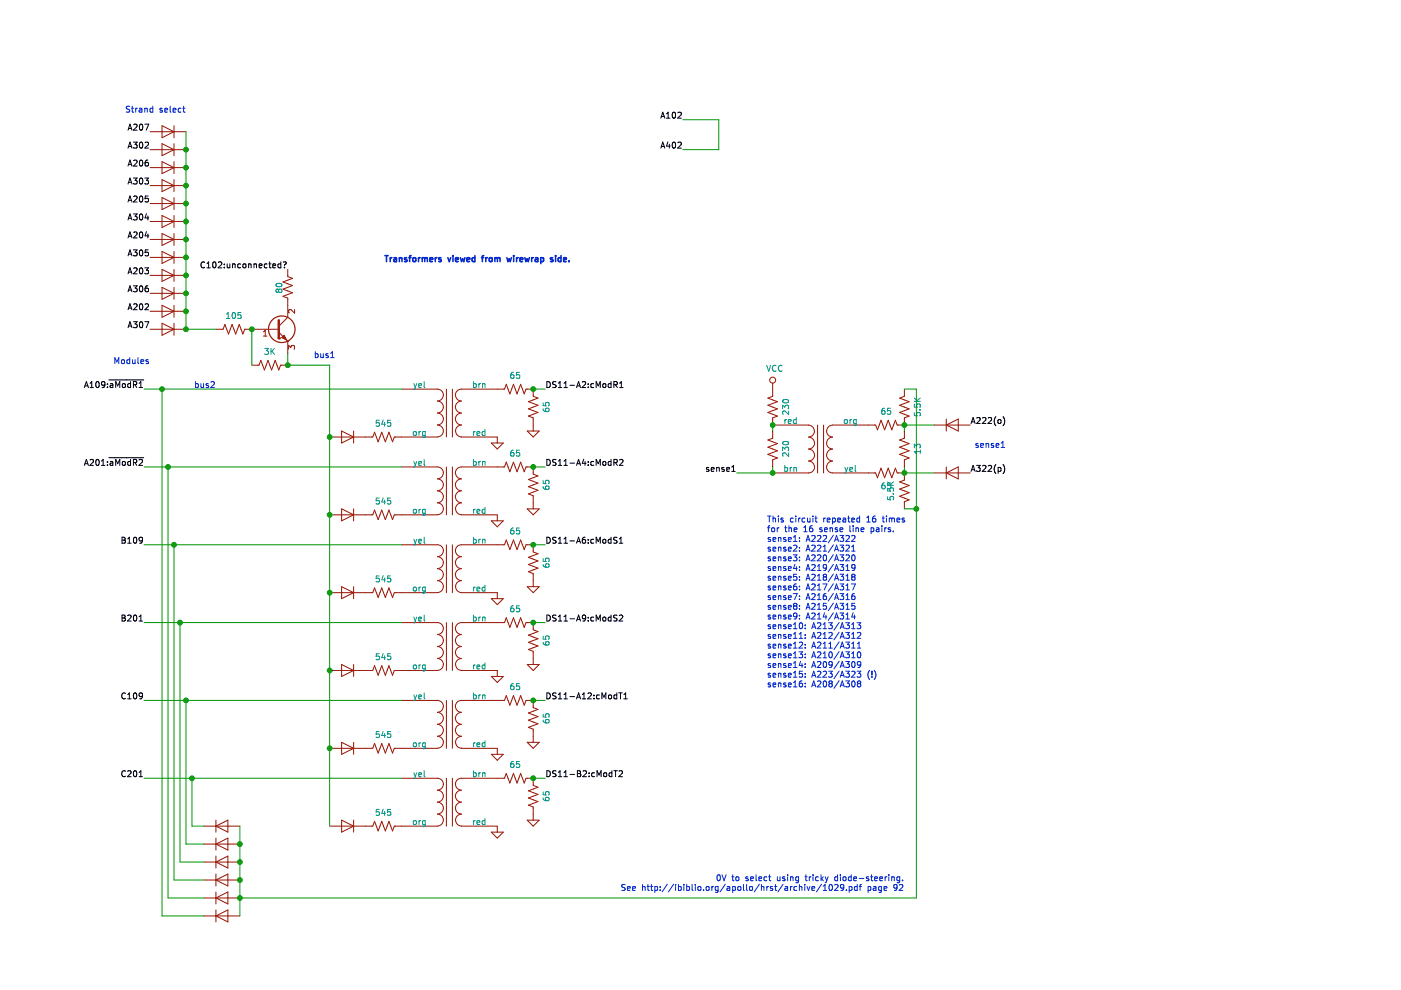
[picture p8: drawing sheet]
EESchema Schematic File Version 4
LIBS:schematic-cache
EELAYER 26 0
EELAYER END
$Descr A4 11693 8268
encoding utf-8
Sheet 8 9
Title ""
Date ""
Rev ""
Comp ""
Comment1 ""
Comment2 ""
Comment3 ""
Comment4 ""
$EndDescr
Text Notes 3200 2200 0    50   ~ 10
Transformers viewed from wirewrap side.
$Comp
L Device:R_US R?
U 1 1
P 2400 2400
F 0 "R?" H 2468 2446 50  0001 L CNN
F 1 "80" V 2468 2355 50  0000 L CNN
F 2 "" V 2440 2390 50  0001 C CNN
F 3 "~" H 2400 2400 50  0001 C CNN
	1    2400 2400
	-1   0    0    1   
$EndComp
$Comp
L Device:R_US R?
U 1 1
P 2250 3050
F 0 "R?" V 2045 3050 50  0001 C CNN
F 1 "3K" V 2136 3050 50  0000 C CNN
F 2 "" V 2290 3040 50  0001 C CNN
F 3 "~" H 2250 3050 50  0001 C CNN
	1    2250 3050
	0    1    1    0   
$EndComp
Wire Wire Line
	2400 3050 2400 2950
$Comp
L schematic-rescue:Transformer_cordwood-ken-library T?
U 1 1
P 6850 3750
F 0 "T?" H 6850 4175 50  0001 C CNN
F 1 "Transformer_cordwood" H 6850 4084 50  0001 C CNN
F 2 "" H 6850 3750 50  0001 C CNN
F 3 "" H 6850 3750 50  0001 C CNN
	1    6850 3750
	-1   0    0    1   
$EndComp
Text Label 8100 3950 0    50   ~ 0
A322(p)
Text Label 8100 3550 0    50   ~ 0
A222(o)
$Comp
L Device:D D?
U 1 1
P 7950 3550
F 0 "D?" V 7904 3629 50  0001 L CNN
F 1 "D" V 7995 3629 50  0001 L CNN
F 2 "" H 7950 3550 50  0001 C CNN
F 3 "~" H 7950 3550 50  0001 C CNN
	1    7950 3550
	1    0    0    1   
$EndComp
$Comp
L Device:D D?
U 1 1
P 7950 3950
F 0 "D?" V 7904 4029 50  0001 L CNN
F 1 "D" V 7995 4029 50  0001 L CNN
F 2 "" H 7950 3950 50  0001 C CNN
F 3 "~" H 7950 3950 50  0001 C CNN
	1    7950 3950
	1    0    0    1   
$EndComp
$Comp
L Device:R_US R?
U 1 1
P 7400 3550
F 0 "R?" V 7195 3550 50  0001 C CNN
F 1 "65" V 7286 3550 50  0000 C CNN
F 2 "" V 7440 3540 50  0001 C CNN
F 3 "~" H 7400 3550 50  0001 C CNN
	1    7400 3550
	0    -1   1    0   
$EndComp
$Comp
L Device:R_US R?
U 1 1
P 7550 4100
F 0 "R?" V 7345 4100 50  0001 C CNN
F 1 "5.5K" V 7436 4100 50  0000 C CNN
F 2 "" V 7590 4090 50  0001 C CNN
F 3 "~" H 7550 4100 50  0001 C CNN
	1    7550 4100
	1    0    0    1   
$EndComp
$Comp
L Device:R_US R?
U 1 1
P 7400 3950
F 0 "R?" V 7195 3950 50  0001 C CNN
F 1 "65" V 7286 3950 50  0000 C CNN
F 2 "" V 7440 3940 50  0001 C CNN
F 3 "~" H 7400 3950 50  0001 C CNN
	1    7400 3950
	0    1    -1   0   
$EndComp
$Comp
L Device:R_US R?
U 1 1
P 7550 3750
F 0 "R?" V 7345 3750 50  0001 C CNN
F 1 "13" V 7436 3750 50  0000 C CNN
F 2 "" V 7590 3740 50  0001 C CNN
F 3 "~" H 7550 3750 50  0001 C CNN
	1    7550 3750
	-1   0    0    -1  
$EndComp
$Comp
L Device:R_US R?
U 1 1
P 7550 3400
F 0 "R?" V 7345 3400 50  0001 C CNN
F 1 "5.5K" V 7436 3400 50  0000 C CNN
F 2 "" V 7590 3390 50  0001 C CNN
F 3 "~" H 7550 3400 50  0001 C CNN
	1    7550 3400
	-1   0    0    -1  
$EndComp
Connection ~ 7550 3550
Connection ~ 7550 3950
Wire Wire Line
	7550 3900 7550 3950
Wire Wire Line
	7550 3550 7550 3600
Wire Wire Line
	7550 3250 7650 3250
Wire Wire Line
	7650 4250 7550 4250
Wire Wire Line
	7650 3250 7650 4250
Wire Wire Line
	7800 3550 7550 3550
Wire Wire Line
	7800 3950 7550 3950
$Comp
L power:VCC #PWR?
U 1 1
P 6450 3250
F 0 "#PWR?" H 6450 3100 50  0001 C CNN
F 1 "VCC" H 6467 3423 50  0000 C CNN
F 2 "" H 6450 3250 50  0001 C CNN
F 3 "" H 6450 3250 50  0001 C CNN
	1    6450 3250
	1    0    0    -1  
$EndComp
$Comp
L Device:R_US R?
U 1 1
P 6450 3400
F 0 "R?" V 6245 3400 50  0001 C CNN
F 1 "230" V 6336 3400 50  0000 C CNN
F 2 "" V 6490 3390 50  0001 C CNN
F 3 "~" H 6450 3400 50  0001 C CNN
	1    6450 3400
	-1   0    0    -1  
$EndComp
$Comp
L Device:R_US R?
U 1 1
P 6450 3750
F 0 "R?" V 6245 3750 50  0001 C CNN
F 1 "230" V 6336 3750 50  0000 C CNN
F 2 "" V 6490 3740 50  0001 C CNN
F 3 "~" H 6450 3750 50  0001 C CNN
	1    6450 3750
	-1   0    0    -1  
$EndComp
Wire Wire Line
	6450 3550 6450 3600
Connection ~ 6450 3550
Wire Wire Line
	6450 3900 6450 3950
Wire Wire Line
	6450 3950 6150 3950
Connection ~ 6450 3950
Text Label 1250 1100 2    50   ~ 0
A207
Text Label 1250 1250 2    50   ~ 0
A302
$Comp
L Device:D D?
U 1 1
P 1400 1100
F 0 "D?" V 1354 1179 50  0001 L CNN
F 1 "D" V 1445 1179 50  0001 L CNN
F 2 "" H 1400 1100 50  0001 C CNN
F 3 "~" H 1400 1100 50  0001 C CNN
	1    1400 1100
	-1   0    0    1   
$EndComp
$Comp
L Device:D D?
U 1 1
P 1400 1250
F 0 "D?" V 1354 1329 50  0001 L CNN
F 1 "D" V 1445 1329 50  0001 L CNN
F 2 "" H 1400 1250 50  0001 C CNN
F 3 "~" H 1400 1250 50  0001 C CNN
	1    1400 1250
	-1   0    0    1   
$EndComp
Text Label 1250 1400 2    50   ~ 0
A206
Text Label 1250 1550 2    50   ~ 0
A303
$Comp
L Device:D D?
U 1 1
P 1400 1400
F 0 "D?" V 1354 1479 50  0001 L CNN
F 1 "D" V 1445 1479 50  0001 L CNN
F 2 "" H 1400 1400 50  0001 C CNN
F 3 "~" H 1400 1400 50  0001 C CNN
	1    1400 1400
	-1   0    0    1   
$EndComp
$Comp
L Device:D D?
U 1 1
P 1400 1550
F 0 "D?" V 1354 1629 50  0001 L CNN
F 1 "D" V 1445 1629 50  0001 L CNN
F 2 "" H 1400 1550 50  0001 C CNN
F 3 "~" H 1400 1550 50  0001 C CNN
	1    1400 1550
	-1   0    0    1   
$EndComp
Text Label 1250 1700 2    50   ~ 0
A205
Text Label 1250 1850 2    50   ~ 0
A304
$Comp
L Device:D D?
U 1 1
P 1400 1700
F 0 "D?" V 1354 1779 50  0001 L CNN
F 1 "D" V 1445 1779 50  0001 L CNN
F 2 "" H 1400 1700 50  0001 C CNN
F 3 "~" H 1400 1700 50  0001 C CNN
	1    1400 1700
	-1   0    0    1   
$EndComp
$Comp
L Device:D D?
U 1 1
P 1400 1850
F 0 "D?" V 1354 1929 50  0001 L CNN
F 1 "D" V 1445 1929 50  0001 L CNN
F 2 "" H 1400 1850 50  0001 C CNN
F 3 "~" H 1400 1850 50  0001 C CNN
	1    1400 1850
	-1   0    0    1   
$EndComp
Text Label 1250 2000 2    50   ~ 0
A204
Text Label 1250 2150 2    50   ~ 0
A305
$Comp
L Device:D D?
U 1 1
P 1400 2000
F 0 "D?" V 1354 2079 50  0001 L CNN
F 1 "D" V 1445 2079 50  0001 L CNN
F 2 "" H 1400 2000 50  0001 C CNN
F 3 "~" H 1400 2000 50  0001 C CNN
	1    1400 2000
	-1   0    0    1   
$EndComp
$Comp
L Device:D D?
U 1 1
P 1400 2150
F 0 "D?" V 1354 2229 50  0001 L CNN
F 1 "D" V 1445 2229 50  0001 L CNN
F 2 "" H 1400 2150 50  0001 C CNN
F 3 "~" H 1400 2150 50  0001 C CNN
	1    1400 2150
	-1   0    0    1   
$EndComp
Text Label 1250 2300 2    50   ~ 0
A203
Text Label 1250 2450 2    50   ~ 0
A306
$Comp
L Device:D D?
U 1 1
P 1400 2300
F 0 "D?" V 1354 2379 50  0001 L CNN
F 1 "D" V 1445 2379 50  0001 L CNN
F 2 "" H 1400 2300 50  0001 C CNN
F 3 "~" H 1400 2300 50  0001 C CNN
	1    1400 2300
	-1   0    0    1   
$EndComp
$Comp
L Device:D D?
U 1 1
P 1400 2450
F 0 "D?" V 1354 2529 50  0001 L CNN
F 1 "D" V 1445 2529 50  0001 L CNN
F 2 "" H 1400 2450 50  0001 C CNN
F 3 "~" H 1400 2450 50  0001 C CNN
	1    1400 2450
	-1   0    0    1   
$EndComp
Text Label 1250 2600 2    50   ~ 0
A202
Text Label 1250 2750 2    50   ~ 0
A307
$Comp
L Device:D D?
U 1 1
P 1400 2600
F 0 "D?" V 1354 2679 50  0001 L CNN
F 1 "D" V 1445 2679 50  0001 L CNN
F 2 "" H 1400 2600 50  0001 C CNN
F 3 "~" H 1400 2600 50  0001 C CNN
	1    1400 2600
	-1   0    0    1   
$EndComp
$Comp
L Device:D D?
U 1 1
P 1400 2750
F 0 "D?" V 1354 2829 50  0001 L CNN
F 1 "D" V 1445 2829 50  0001 L CNN
F 2 "" H 1400 2750 50  0001 C CNN
F 3 "~" H 1400 2750 50  0001 C CNN
	1    1400 2750
	-1   0    0    1   
$EndComp
Wire Wire Line
	1550 1100 1550 1250
Connection ~ 1550 1250
Wire Wire Line
	1550 1250 1550 1400
Connection ~ 1550 1400
Wire Wire Line
	1550 1400 1550 1550
Connection ~ 1550 1550
Wire Wire Line
	1550 1550 1550 1700
Connection ~ 1550 1700
Wire Wire Line
	1550 1700 1550 1850
Connection ~ 1550 1850
Wire Wire Line
	1550 1850 1550 2000
Connection ~ 1550 2000
Wire Wire Line
	1550 2000 1550 2150
Connection ~ 1550 2150
Wire Wire Line
	1550 2150 1550 2300
Connection ~ 1550 2300
Wire Wire Line
	1550 2300 1550 2450
Connection ~ 1550 2450
Wire Wire Line
	1550 2450 1550 2600
Connection ~ 1550 2600
Wire Wire Line
	1550 2600 1550 2750
Text Notes 1550 950  2    50   ~ 0
Strand select
Text Label 1200 3250 2    50   ~ 0
A109:~aModR1
$Comp
L Device:D D?
U 1 1
P 1850 7200
F 0 "D?" V 1804 7279 50  0001 L CNN
F 1 "D" V 1895 7279 50  0001 L CNN
F 2 "" H 1850 7200 50  0001 C CNN
F 3 "~" H 1850 7200 50  0001 C CNN
	1    1850 7200
	1    0    0    -1  
$EndComp
$Comp
L Device:D D?
U 1 1
P 1850 7350
F 0 "D?" V 1804 7429 50  0001 L CNN
F 1 "D" V 1895 7429 50  0001 L CNN
F 2 "" H 1850 7350 50  0001 C CNN
F 3 "~" H 1850 7350 50  0001 C CNN
	1    1850 7350
	1    0    0    -1  
$EndComp
$Comp
L Device:D D?
U 1 1
P 1850 7500
F 0 "D?" V 1804 7579 50  0001 L CNN
F 1 "D" V 1895 7579 50  0001 L CNN
F 2 "" H 1850 7500 50  0001 C CNN
F 3 "~" H 1850 7500 50  0001 C CNN
	1    1850 7500
	1    0    0    -1  
$EndComp
$Comp
L Device:D D?
U 1 1
P 1850 7650
F 0 "D?" V 1804 7729 50  0001 L CNN
F 1 "D" V 1895 7729 50  0001 L CNN
F 2 "" H 1850 7650 50  0001 C CNN
F 3 "~" H 1850 7650 50  0001 C CNN
	1    1850 7650
	1    0    0    -1  
$EndComp
$Comp
L Device:D D?
U 1 1
P 1850 7050
F 0 "D?" V 1804 7129 50  0001 L CNN
F 1 "D" V 1895 7129 50  0001 L CNN
F 2 "" H 1850 7050 50  0001 C CNN
F 3 "~" H 1850 7050 50  0001 C CNN
	1    1850 7050
	1    0    0    -1  
$EndComp
$Comp
L Device:D D?
U 1 1
P 1850 6900
F 0 "D?" V 1804 6979 50  0001 L CNN
F 1 "D" V 1895 6979 50  0001 L CNN
F 2 "" H 1850 6900 50  0001 C CNN
F 3 "~" H 1850 6900 50  0001 C CNN
	1    1850 6900
	1    0    0    -1  
$EndComp
Wire Wire Line
	1200 3250 1350 3250
Text Notes 8400 3750 2    50   ~ 0
sense1
Connection ~ 7650 4250
Wire Wire Line
	1200 3900 1400 3900
Text Label 1200 4550 2    50   ~ 0
B109
Wire Wire Line
	1200 4550 1450 4550
Wire Wire Line
	1200 5200 1500 5200
Text Label 1200 5850 2    50   ~ 0
C109
Wire Wire Line
	1200 5850 1550 5850
Wire Wire Line
	1200 6500 1600 6500
Text Label 1200 3900 2    50   ~ 0
A201:~aModR2~
Text Label 1200 5200 2    50   ~ 0
B201
Text Label 1200 6500 2    50   ~ 0
C201
Wire Wire Line
	1700 6900 1600 6900
Wire Wire Line
	1600 6900 1600 6500
Wire Wire Line
	1700 7050 1550 7050
Wire Wire Line
	1550 7050 1550 5850
Wire Wire Line
	1700 7200 1500 7200
Wire Wire Line
	1500 7200 1500 5200
Wire Wire Line
	1700 7350 1450 7350
Wire Wire Line
	1450 7350 1450 4550
Wire Wire Line
	1700 7500 1400 7500
Wire Wire Line
	1400 7500 1400 3900
Wire Wire Line
	1350 7650 1350 3250
Wire Wire Line
	1350 7650 1700 7650
Connection ~ 2400 3050
Text Label 4550 6500 0    50   ~ 0
DS11-B2:cModT2
Wire Wire Line
	4450 6500 4550 6500
$Comp
L power:GND #PWR?
U 1 1
P 4450 6800
F 0 "#PWR?" H 4450 6550 50  0001 C CNN
F 1 "GND" H 4454 6645 50  0001 C CNN
F 2 "" H 4450 6800 50  0001 C CNN
F 3 "" H 4450 6800 50  0001 C CNN
	1    4450 6800
	1    0    0    -1  
$EndComp
$Comp
L power:GND #PWR?
U 1 1
P 4150 6900
F 0 "#PWR?" H 4150 6650 50  0001 C CNN
F 1 "GND" H 4154 6745 50  0001 C CNN
F 2 "" H 4150 6900 50  0001 C CNN
F 3 "" H 4150 6900 50  0001 C CNN
	1    4150 6900
	1    0    0    -1  
$EndComp
$Comp
L Device:R_US R?
U 1 1
P 4450 6650
F 0 "R?" V 4245 6650 50  0001 C CNN
F 1 "65" V 4336 6650 50  0000 C CNN
F 2 "" V 4490 6640 50  0001 C CNN
F 3 "~" H 4450 6650 50  0001 C CNN
	1    4450 6650
	-1   0    0    1   
$EndComp
Connection ~ 4450 6500
$Comp
L Device:R_US R?
U 1 1
P 4300 6500
F 0 "R?" V 4095 6500 50  0001 C CNN
F 1 "65" V 4186 6500 50  0000 C CNN
F 2 "" V 4340 6490 50  0001 C CNN
F 3 "~" H 4300 6500 50  0001 C CNN
	1    4300 6500
	0    1    1    0   
$EndComp
$Comp
L schematic-rescue:Transformer_cordwood-ken-library T?
U 1 1
P 3750 6700
F 0 "T?" H 3750 7125 50  0001 C CNN
F 1 "Transformer_cordwood" H 3750 7034 50  0001 C CNN
F 2 "" H 3750 6700 50  0001 C CNN
F 3 "" H 3750 6700 50  0001 C CNN
	1    3750 6700
	1    0    0    -1  
$EndComp
Text Label 4550 5850 0    50   ~ 0
DS11-A12:cModT1
Wire Wire Line
	4450 5850 4550 5850
$Comp
L power:GND #PWR?
U 1 1
P 4450 6150
F 0 "#PWR?" H 4450 5900 50  0001 C CNN
F 1 "GND" H 4454 5995 50  0001 C CNN
F 2 "" H 4450 6150 50  0001 C CNN
F 3 "" H 4450 6150 50  0001 C CNN
	1    4450 6150
	1    0    0    -1  
$EndComp
$Comp
L power:GND #PWR?
U 1 1
P 4150 6250
F 0 "#PWR?" H 4150 6000 50  0001 C CNN
F 1 "GND" H 4154 6095 50  0001 C CNN
F 2 "" H 4150 6250 50  0001 C CNN
F 3 "" H 4150 6250 50  0001 C CNN
	1    4150 6250
	1    0    0    -1  
$EndComp
$Comp
L Device:R_US R?
U 1 1
P 4450 6000
F 0 "R?" V 4245 6000 50  0001 C CNN
F 1 "65" V 4336 6000 50  0000 C CNN
F 2 "" V 4490 5990 50  0001 C CNN
F 3 "~" H 4450 6000 50  0001 C CNN
	1    4450 6000
	-1   0    0    1   
$EndComp
Connection ~ 4450 5850
$Comp
L Device:R_US R?
U 1 1
P 4300 5850
F 0 "R?" V 4095 5850 50  0001 C CNN
F 1 "65" V 4186 5850 50  0000 C CNN
F 2 "" V 4340 5840 50  0001 C CNN
F 3 "~" H 4300 5850 50  0001 C CNN
	1    4300 5850
	0    1    1    0   
$EndComp
$Comp
L schematic-rescue:Transformer_cordwood-ken-library T?
U 1 1
P 3750 6050
F 0 "T?" H 3750 6475 50  0001 C CNN
F 1 "Transformer_cordwood" H 3750 6384 50  0001 C CNN
F 2 "" H 3750 6050 50  0001 C CNN
F 3 "" H 3750 6050 50  0001 C CNN
	1    3750 6050
	1    0    0    -1  
$EndComp
Text Label 4550 5200 0    50   ~ 0
DS11-A9:cModS2
Wire Wire Line
	4450 5200 4550 5200
$Comp
L power:GND #PWR?
U 1 1
P 4450 5500
F 0 "#PWR?" H 4450 5250 50  0001 C CNN
F 1 "GND" H 4454 5345 50  0001 C CNN
F 2 "" H 4450 5500 50  0001 C CNN
F 3 "" H 4450 5500 50  0001 C CNN
	1    4450 5500
	1    0    0    -1  
$EndComp
$Comp
L power:GND #PWR?
U 1 1
P 4150 5600
F 0 "#PWR?" H 4150 5350 50  0001 C CNN
F 1 "GND" H 4154 5445 50  0001 C CNN
F 2 "" H 4150 5600 50  0001 C CNN
F 3 "" H 4150 5600 50  0001 C CNN
	1    4150 5600
	1    0    0    -1  
$EndComp
$Comp
L Device:R_US R?
U 1 1
P 4450 5350
F 0 "R?" V 4245 5350 50  0001 C CNN
F 1 "65" V 4336 5350 50  0000 C CNN
F 2 "" V 4490 5340 50  0001 C CNN
F 3 "~" H 4450 5350 50  0001 C CNN
	1    4450 5350
	-1   0    0    1   
$EndComp
Connection ~ 4450 5200
$Comp
L Device:R_US R?
U 1 1
P 4300 5200
F 0 "R?" V 4095 5200 50  0001 C CNN
F 1 "65" V 4186 5200 50  0000 C CNN
F 2 "" V 4340 5190 50  0001 C CNN
F 3 "~" H 4300 5200 50  0001 C CNN
	1    4300 5200
	0    1    1    0   
$EndComp
Text Label 4550 4550 0    50   ~ 0
DS11-A6:cModS1
Wire Wire Line
	4450 4550 4550 4550
$Comp
L power:GND #PWR?
U 1 1
P 4450 4850
F 0 "#PWR?" H 4450 4600 50  0001 C CNN
F 1 "GND" H 4454 4695 50  0001 C CNN
F 2 "" H 4450 4850 50  0001 C CNN
F 3 "" H 4450 4850 50  0001 C CNN
	1    4450 4850
	1    0    0    -1  
$EndComp
$Comp
L power:GND #PWR?
U 1 1
P 4150 4950
F 0 "#PWR?" H 4150 4700 50  0001 C CNN
F 1 "GND" H 4154 4795 50  0001 C CNN
F 2 "" H 4150 4950 50  0001 C CNN
F 3 "" H 4150 4950 50  0001 C CNN
	1    4150 4950
	1    0    0    -1  
$EndComp
$Comp
L Device:R_US R?
U 1 1
P 4450 4700
F 0 "R?" V 4245 4700 50  0001 C CNN
F 1 "65" V 4336 4700 50  0000 C CNN
F 2 "" V 4490 4690 50  0001 C CNN
F 3 "~" H 4450 4700 50  0001 C CNN
	1    4450 4700
	-1   0    0    1   
$EndComp
Connection ~ 4450 4550
$Comp
L Device:R_US R?
U 1 1
P 4300 4550
F 0 "R?" V 4095 4550 50  0001 C CNN
F 1 "65" V 4186 4550 50  0000 C CNN
F 2 "" V 4340 4540 50  0001 C CNN
F 3 "~" H 4300 4550 50  0001 C CNN
	1    4300 4550
	0    1    1    0   
$EndComp
$Comp
L schematic-rescue:Transformer_cordwood-ken-library T?
U 1 1
P 3750 4750
F 0 "T?" H 3750 5175 50  0001 C CNN
F 1 "Transformer_cordwood" H 3750 5084 50  0001 C CNN
F 2 "" H 3750 4750 50  0001 C CNN
F 3 "" H 3750 4750 50  0001 C CNN
	1    3750 4750
	1    0    0    -1  
$EndComp
Text Label 4550 3900 0    50   ~ 0
DS11-A4:cModR2
Wire Wire Line
	4450 3900 4550 3900
$Comp
L power:GND #PWR?
U 1 1
P 4450 4200
F 0 "#PWR?" H 4450 3950 50  0001 C CNN
F 1 "GND" H 4454 4045 50  0001 C CNN
F 2 "" H 4450 4200 50  0001 C CNN
F 3 "" H 4450 4200 50  0001 C CNN
	1    4450 4200
	1    0    0    -1  
$EndComp
$Comp
L power:GND #PWR?
U 1 1
P 4150 4300
F 0 "#PWR?" H 4150 4050 50  0001 C CNN
F 1 "GND" H 4154 4145 50  0001 C CNN
F 2 "" H 4150 4300 50  0001 C CNN
F 3 "" H 4150 4300 50  0001 C CNN
	1    4150 4300
	1    0    0    -1  
$EndComp
$Comp
L Device:R_US R?
U 1 1
P 4450 4050
F 0 "R?" V 4245 4050 50  0001 C CNN
F 1 "65" V 4336 4050 50  0000 C CNN
F 2 "" V 4490 4040 50  0001 C CNN
F 3 "~" H 4450 4050 50  0001 C CNN
	1    4450 4050
	-1   0    0    1   
$EndComp
Connection ~ 4450 3900
$Comp
L Device:R_US R?
U 1 1
P 4300 3900
F 0 "R?" V 4095 3900 50  0001 C CNN
F 1 "65" V 4186 3900 50  0000 C CNN
F 2 "" V 4340 3890 50  0001 C CNN
F 3 "~" H 4300 3900 50  0001 C CNN
	1    4300 3900
	0    1    1    0   
$EndComp
Text Label 4550 3250 0    50   ~ 0
DS11-A2:cModR1
Wire Wire Line
	4450 3250 4550 3250
$Comp
L power:GND #PWR?
U 1 1
P 4450 3550
F 0 "#PWR?" H 4450 3300 50  0001 C CNN
F 1 "GND" H 4454 3395 50  0001 C CNN
F 2 "" H 4450 3550 50  0001 C CNN
F 3 "" H 4450 3550 50  0001 C CNN
	1    4450 3550
	1    0    0    -1  
$EndComp
$Comp
L power:GND #PWR?
U 1 1
P 4150 3650
F 0 "#PWR?" H 4150 3400 50  0001 C CNN
F 1 "GND" H 4154 3495 50  0001 C CNN
F 2 "" H 4150 3650 50  0001 C CNN
F 3 "" H 4150 3650 50  0001 C CNN
	1    4150 3650
	1    0    0    -1  
$EndComp
$Comp
L Device:R_US R?
U 1 1
P 4450 3400
F 0 "R?" V 4245 3400 50  0001 C CNN
F 1 "65" V 4336 3400 50  0000 C CNN
F 2 "" V 4490 3390 50  0001 C CNN
F 3 "~" H 4450 3400 50  0001 C CNN
	1    4450 3400
	-1   0    0    1   
$EndComp
Connection ~ 4450 3250
$Comp
L Device:R_US R?
U 1 1
P 4300 3250
F 0 "R?" V 4095 3250 50  0001 C CNN
F 1 "65" V 4186 3250 50  0000 C CNN
F 2 "" V 4340 3240 50  0001 C CNN
F 3 "~" H 4300 3250 50  0001 C CNN
	1    4300 3250
	0    1    1    0   
$EndComp
$Comp
L schematic-rescue:Transformer_cordwood-ken-library T?
U 1 1
P 3750 3450
F 0 "T?" H 3750 3875 50  0001 C CNN
F 1 "Transformer_cordwood" H 3750 3784 50  0001 C CNN
F 2 "" H 3750 3450 50  0001 C CNN
F 3 "" H 3750 3450 50  0001 C CNN
	1    3750 3450
	1    0    0    -1  
$EndComp
Text Notes 1250 3050 2    50   ~ 0
Modules
Wire Wire Line
	2100 3050 2100 2750
$Comp
L Device:Q_NPN_BCE Q?
U 1 1
P 2300 2750
F 0 "Q?" H 2491 2796 50  0001 L CNN
F 1 "Q_NPN_BCE" H 2491 2705 50  0001 L CNN
F 2 "" H 2500 2850 50  0001 C CNN
F 3 "~" H 2300 2750 50  0001 C CNN
	1    2300 2750
	1    0    0    -1  
$EndComp
$Comp
L Device:R_US R?
U 1 1
P 1950 2750
F 0 "R?" V 1745 2750 50  0001 C CNN
F 1 "105" V 1836 2750 50  0000 C CNN
F 2 "" V 1990 2740 50  0001 C CNN
F 3 "~" H 1950 2750 50  0001 C CNN
	1    1950 2750
	0    1    1    0   
$EndComp
Connection ~ 2100 2750
Wire Wire Line
	1550 2750 1800 2750
Text Label 2400 2250 2    50   ~ 0
C102:unconnected?
$Comp
L schematic-rescue:Transformer_cordwood-ken-library T?
U 1 1
P 3750 4100
F 0 "T?" H 3750 4525 50  0001 C CNN
F 1 "Transformer_cordwood" H 3750 4434 50  0001 C CNN
F 2 "" H 3750 4100 50  0001 C CNN
F 3 "" H 3750 4100 50  0001 C CNN
	1    3750 4100
	1    0    0    -1  
$EndComp
$Comp
L schematic-rescue:Transformer_cordwood-ken-library T?
U 1 1
P 3750 5400
F 0 "T?" H 3750 5825 50  0001 C CNN
F 1 "Transformer_cordwood" H 3750 5734 50  0001 C CNN
F 2 "" H 3750 5400 50  0001 C CNN
F 3 "" H 3750 5400 50  0001 C CNN
	1    3750 5400
	1    0    0    -1  
$EndComp
$Comp
L Device:R_US R?
U 1 1
P 3200 4300
F 0 "R?" V 2995 4300 50  0001 C CNN
F 1 "545" V 3086 4300 50  0000 C CNN
F 2 "" V 3240 4290 50  0001 C CNN
F 3 "~" H 3200 4300 50  0001 C CNN
	1    3200 4300
	0    1    1    0   
$EndComp
$Comp
L Device:D D?
U 1 1
P 2900 4300
F 0 "D?" V 2854 4379 50  0001 L CNN
F 1 "D" V 2945 4379 50  0001 L CNN
F 2 "" H 2900 4300 50  0001 C CNN
F 3 "~" H 2900 4300 50  0001 C CNN
	1    2900 4300
	-1   0    0    1   
$EndComp
Text Notes 1800 3250 2    50   ~ 0
bus2
Text Notes 2800 3000 2    50   ~ 0
bus1
$Comp
L Device:R_US R?
U 1 1
P 3200 3650
F 0 "R?" V 2995 3650 50  0001 C CNN
F 1 "545" V 3086 3650 50  0000 C CNN
F 2 "" V 3240 3640 50  0001 C CNN
F 3 "~" H 3200 3650 50  0001 C CNN
	1    3200 3650
	0    1    1    0   
$EndComp
$Comp
L Device:D D?
U 1 1
P 2900 3650
F 0 "D?" V 2854 3729 50  0001 L CNN
F 1 "D" V 2945 3729 50  0001 L CNN
F 2 "" H 2900 3650 50  0001 C CNN
F 3 "~" H 2900 3650 50  0001 C CNN
	1    2900 3650
	-1   0    0    1   
$EndComp
$Comp
L Device:R_US R?
U 1 1
P 3200 5600
F 0 "R?" V 2995 5600 50  0001 C CNN
F 1 "545" V 3086 5600 50  0000 C CNN
F 2 "" V 3240 5590 50  0001 C CNN
F 3 "~" H 3200 5600 50  0001 C CNN
	1    3200 5600
	0    1    1    0   
$EndComp
$Comp
L Device:D D?
U 1 1
P 2900 5600
F 0 "D?" V 2854 5679 50  0001 L CNN
F 1 "D" V 2945 5679 50  0001 L CNN
F 2 "" H 2900 5600 50  0001 C CNN
F 3 "~" H 2900 5600 50  0001 C CNN
	1    2900 5600
	-1   0    0    1   
$EndComp
$Comp
L Device:R_US R?
U 1 1
P 3200 4950
F 0 "R?" V 2995 4950 50  0001 C CNN
F 1 "545" V 3086 4950 50  0000 C CNN
F 2 "" V 3240 4940 50  0001 C CNN
F 3 "~" H 3200 4950 50  0001 C CNN
	1    3200 4950
	0    1    1    0   
$EndComp
$Comp
L Device:D D?
U 1 1
P 2900 4950
F 0 "D?" V 2854 5029 50  0001 L CNN
F 1 "D" V 2945 5029 50  0001 L CNN
F 2 "" H 2900 4950 50  0001 C CNN
F 3 "~" H 2900 4950 50  0001 C CNN
	1    2900 4950
	-1   0    0    1   
$EndComp
$Comp
L Device:R_US R?
U 1 1
P 3200 6900
F 0 "R?" V 2995 6900 50  0001 C CNN
F 1 "545" V 3086 6900 50  0000 C CNN
F 2 "" V 3240 6890 50  0001 C CNN
F 3 "~" H 3200 6900 50  0001 C CNN
	1    3200 6900
	0    1    1    0   
$EndComp
$Comp
L Device:D D?
U 1 1
P 2900 6900
F 0 "D?" V 2854 6979 50  0001 L CNN
F 1 "D" V 2945 6979 50  0001 L CNN
F 2 "" H 2900 6900 50  0001 C CNN
F 3 "~" H 2900 6900 50  0001 C CNN
	1    2900 6900
	-1   0    0    1   
$EndComp
$Comp
L Device:R_US R?
U 1 1
P 3200 6250
F 0 "R?" V 2995 6250 50  0001 C CNN
F 1 "545" V 3086 6250 50  0000 C CNN
F 2 "" V 3240 6240 50  0001 C CNN
F 3 "~" H 3200 6250 50  0001 C CNN
	1    3200 6250
	0    1    1    0   
$EndComp
$Comp
L Device:D D?
U 1 1
P 2900 6250
F 0 "D?" V 2854 6329 50  0001 L CNN
F 1 "D" V 2945 6329 50  0001 L CNN
F 2 "" H 2900 6250 50  0001 C CNN
F 3 "~" H 2900 6250 50  0001 C CNN
	1    2900 6250
	-1   0    0    1   
$EndComp
Wire Wire Line
	2750 6900 2750 6250
Wire Wire Line
	2750 4300 2750 3650
Connection ~ 2750 4950
Wire Wire Line
	2750 4950 2750 4300
Connection ~ 2750 5600
Connection ~ 2750 6250
Wire Wire Line
	2750 6250 2750 5600
Connection ~ 2000 7050
Connection ~ 2000 7200
Wire Wire Line
	2000 6900 2000 7050
Wire Wire Line
	2000 7050 2000 7200
Connection ~ 2000 7350
Wire Wire Line
	2000 7350 2000 7500
Connection ~ 2000 7500
Wire Wire Line
	2000 7500 2000 7650
Wire Wire Line
	2000 7200 2000 7350
Connection ~ 2750 4300
Wire Wire Line
	1350 3250 3350 3250
Connection ~ 1350 3250
Wire Wire Line
	1400 3900 3350 3900
Connection ~ 1400 3900
Wire Wire Line
	1450 4550 3350 4550
Connection ~ 1450 4550
Wire Wire Line
	1500 5200 3350 5200
Connection ~ 1500 5200
Wire Wire Line
	1550 5850 3350 5850
Connection ~ 1550 5850
Wire Wire Line
	1600 6500 3350 6500
Connection ~ 1600 6500
Wire Wire Line
	2400 3050 2750 3050
Connection ~ 2750 3650
Wire Wire Line
	2000 7500 7650 7500
Wire Wire Line
	7650 4250 7650 7500
Text Notes 6400 5750 0    50   ~ 0
This circuit repeated 16 times\nfor the 16 sense line pairs.\nsense1: A222/A322\nsense2: A221/A321\nsense3: A220/A320\nsense4: A219/A319\nsense5: A218/A318\nsense6: A217/A317\nsense7: A216/A316\nsense8: A215/A315\nsense9: A214/A314\nsense10: A213/A313\nsense11: A212/A312\nsense12: A211/A311\nsense13: A210/A310\nsense14: A209/A309\nsense15: A223/A323 (!)\nsense16: A208/A308
Connection ~ 1550 2750
Wire Wire Line
	2750 3650 2750 3050
Wire Wire Line
	2750 4950 2750 5600
Text Label 6150 3950 2    50   ~ 0
sense1
Text Notes 7550 7450 2    50   ~ 0
0V to select using tricky diode-steering.\nSee http://ibiblio.org/apollo/hrst/archive/1029.pdf page 92
Wire Wire Line
	5700 1000 6000 1000
Wire Wire Line
	6000 1000 6000 1250
Wire Wire Line
	6000 1250 5700 1250
Text Label 5700 1000 2    50   ~ 0
A102
Text Label 5700 1250 2    50   ~ 0
A402
$EndSCHEMATC
